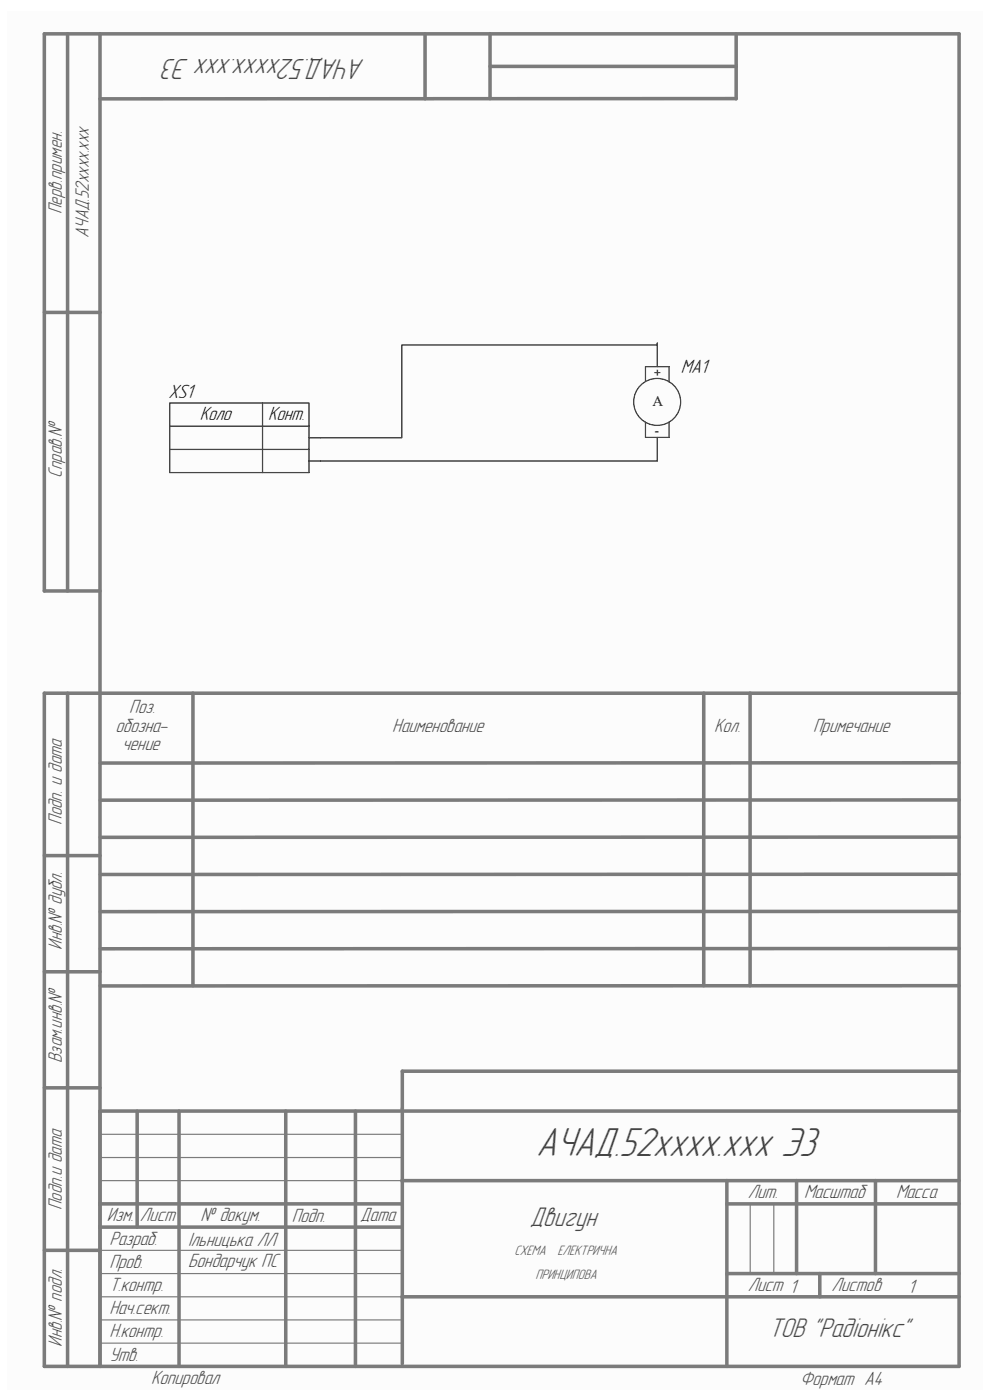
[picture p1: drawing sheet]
<svg xmlns="http://www.w3.org/2000/svg" width="210mm" height="297mm" viewBox="0 0 210 297" stroke-linecap="round" stroke-linejoin="round" font-family="sans-serif">
<path d="M1.5 2.3h206.9v292.5h-206.9z" fill="#fcfcfc"/>
<g fill="none" stroke="#7b7b7b" stroke-width=".75">
<path d="M14.3 7.2v118.2M21.2 7.2v282.7M90.2 7.2v13.8M104 7.2v13.7M104 14.1h52.2M156.2 7.2v13.8M156.1 20.9l-134.9 .1M9.4 66.3h11.8M21.2 125.4h-11.8v-118.2h194.1v282.7h-194.1v-142.8h194.1M14.3 147.1v142.8M40.9 147v62.1M149.3 147v62.1"/>
<path d="M159.1 147v62.1M203.5 161.8l-182.2 .1M203.5 169.7l-182.2 .1M203.5 177.6h-182.2M9.4 181.5h11.8M203.5 185.5h-182.2M203.5 193.4h-182.2M9.4 206.2h11.8M203.5 201.2l-182.2 .1M203.5 209.1l-182.2 .1M9.4 230.8h11.8M21.2 235.7h182.3"/>
<path d="M29.1 235.7v24.6M38 235.7v54.2M60.6 235.7v54.2M75.4 235.7v54.2M203.4 227.3h-118.1v62M21.2 255.4h64M85.2 250.5h118.3M154.2 250.5v39.4M154.2 255.4h49.3M169 250.5v19.7M185.7 250.5v19.7M9.4 265.3h11.8"/>
<path d="M21.2 260.3h64M85.2 275.1h118.3M154.2 270.2h49.3M173.9 270.2v4.9"/>
</g>
<path d="M21.2 250.5h64M21.2 240.6h64M21.2 245.6h64M159.1 255.4v14.8M164.2 255.4v14.8M21.2 270.2h64M21.2 275.1h64M21.2 265.3h64M21.2 285h64M21.2 280h64" fill="none" stroke="#7b7b7b" stroke-width=".25"/>
<path d="M139.4 72.8v5M36 90.4v-4.9h29.6v4.9M36 90.4v9.9h29.6v-9.9M36 90.4h29.6M36 95.4h29.6M55.7 85.5v14.8M65.6 92.9h2.4M65.6 97.8h2.4M139.4 92.8v5" fill="none" stroke="#000" stroke-width=".25"/>
<g fill="none" stroke="#1c1c1c" stroke-width=".25">
<path d="M136.9 80.8v-3h5v3.2M136.9 89.5v3.3h5v-3.3"/>
<circle cx="139.4" cy="85.3" r="5"/>
</g>
<path d="M139.4 72.8v.4h-54.2v19.7h-17.2M68 97.8h71.4" fill="none" stroke="#0e0e0e" stroke-width=".25"/>
<text font-size="9.1" fill="#4c4c4c" x="113.7" y="245.2">АЧАД.52хххх.ххх Э3</text>
<text font-size="6.5" fill="#4c4c4c" x="77.4" y="12.4" transform="rotate(-180 77.4 12.4)">АЧАД.52хххх.ххх Э3</text>
<g font-size="6" fill="#4c4c4c">
<text x="112.4" y="260.1">Двигун</text>
<text x="163.1" y="283.7">ТОВ &quot;Радіонікс&quot;</text>
</g>
<g font-size="4.3" fill="#4c4c4c">
<text x="13.1" y="45.4" transform="rotate(-90 13.1 45.4)">Перв.примен.</text>
<text x="18.8" y="50.5" transform="rotate(-90 18.8 50.5)">АЧАД.52хххх.ххх</text>
<text x="13.1" y="101.3" transform="rotate(-90 13.1 101.3)">Справ.№</text>
<text x="24.5" y="155.2">обозна-</text>
<text x="27.4" y="151.3">Поз.</text>
<text x="83.2" y="155.2">Наименование</text>
<text x="151.5" y="155.2">Кол.</text>
<text x="172.5" y="155.2">Примечание</text>
<text x="25.9" y="159.1">чение</text>
<text x="13.1" y="175" transform="rotate(-90 13.1 175)">Подп. и дата</text>
<text x="13.1" y="201.5" transform="rotate(-90 13.1 201.5)">Инв.№ дубл.</text>
<text x="13.1" y="225.5" transform="rotate(-90 13.1 225.5)">Взам.инв.№</text>
<text x="13.1" y="256.7" transform="rotate(-90 13.1 256.7)">Подп.и дата</text>
<text x="158.6" y="254.2">Лит.</text>
<text x="170.6" y="254.2">Масштаб</text>
<text x="190.1" y="254.2">Масса</text>
<text x="22.6" y="259.1">Изм.</text>
<text x="29.7" y="259.1">Лист</text>
<text x="42.5" y="259.1">№ докум.</text>
<text x="61.9" y="259.3">Подп.</text>
<text x="76.4" y="259.1">Дата</text>
<text x="23.2" y="264">Разраб.</text>
<text x="23.2" y="268.9">Пров.</text>
<text x="39.9" y="264.4">Ільницька ЛЛ</text>
<text x="39.9" y="268.8">Бондарчук ПС</text>
<text x="23.2" y="273.9">Т.контр.</text>
<text x="158.6" y="273.9">Лист 1</text>
<text x="176.4" y="273.9">Листов</text>
<text x="192.6" y="274.2">1</text>
<text x="23.2" y="278.8">Нач.сект.</text>
<text x="13.1" y="285.7" transform="rotate(-90 13.1 285.7)">Инв.№ подл.</text>
<text x="23.2" y="283.7">Н.контр.</text>
<text x="23.2" y="288.7">Утв.</text>
<text x="32" y="293.6">Копировал</text>
<text x="169.7" y="293.9">Формат A4</text>
</g>
<g font-size="4.3" fill="#0e0e0e">
<text x="144.4" y="79.2">MA1</text>
<text x="35.7" y="84.4">XS1</text>
<text x="42.4" y="89.2">Коло</text>
<text x="56.9" y="89.2">Конт.</text>
</g>
<text font-size="3.2" fill="#1c1c1c" x="138.4" y="86.1">A</text>
<g font-size="3" fill="#4c4c4c">
<text x="109.2" y="266.3">СХЕМА</text>
<text x="118.2" y="266.3">ЕЛЕКТРИЧНА</text>
<text x="113.6" y="271.3">ПРИНЦИПОВА</text>
</g>
<g font-size="2.7" fill="#1c1c1c">
<text x="138.7" y="80">+</text>
<text x="138.9" y="92.2">-</text>
</g>
</svg>
